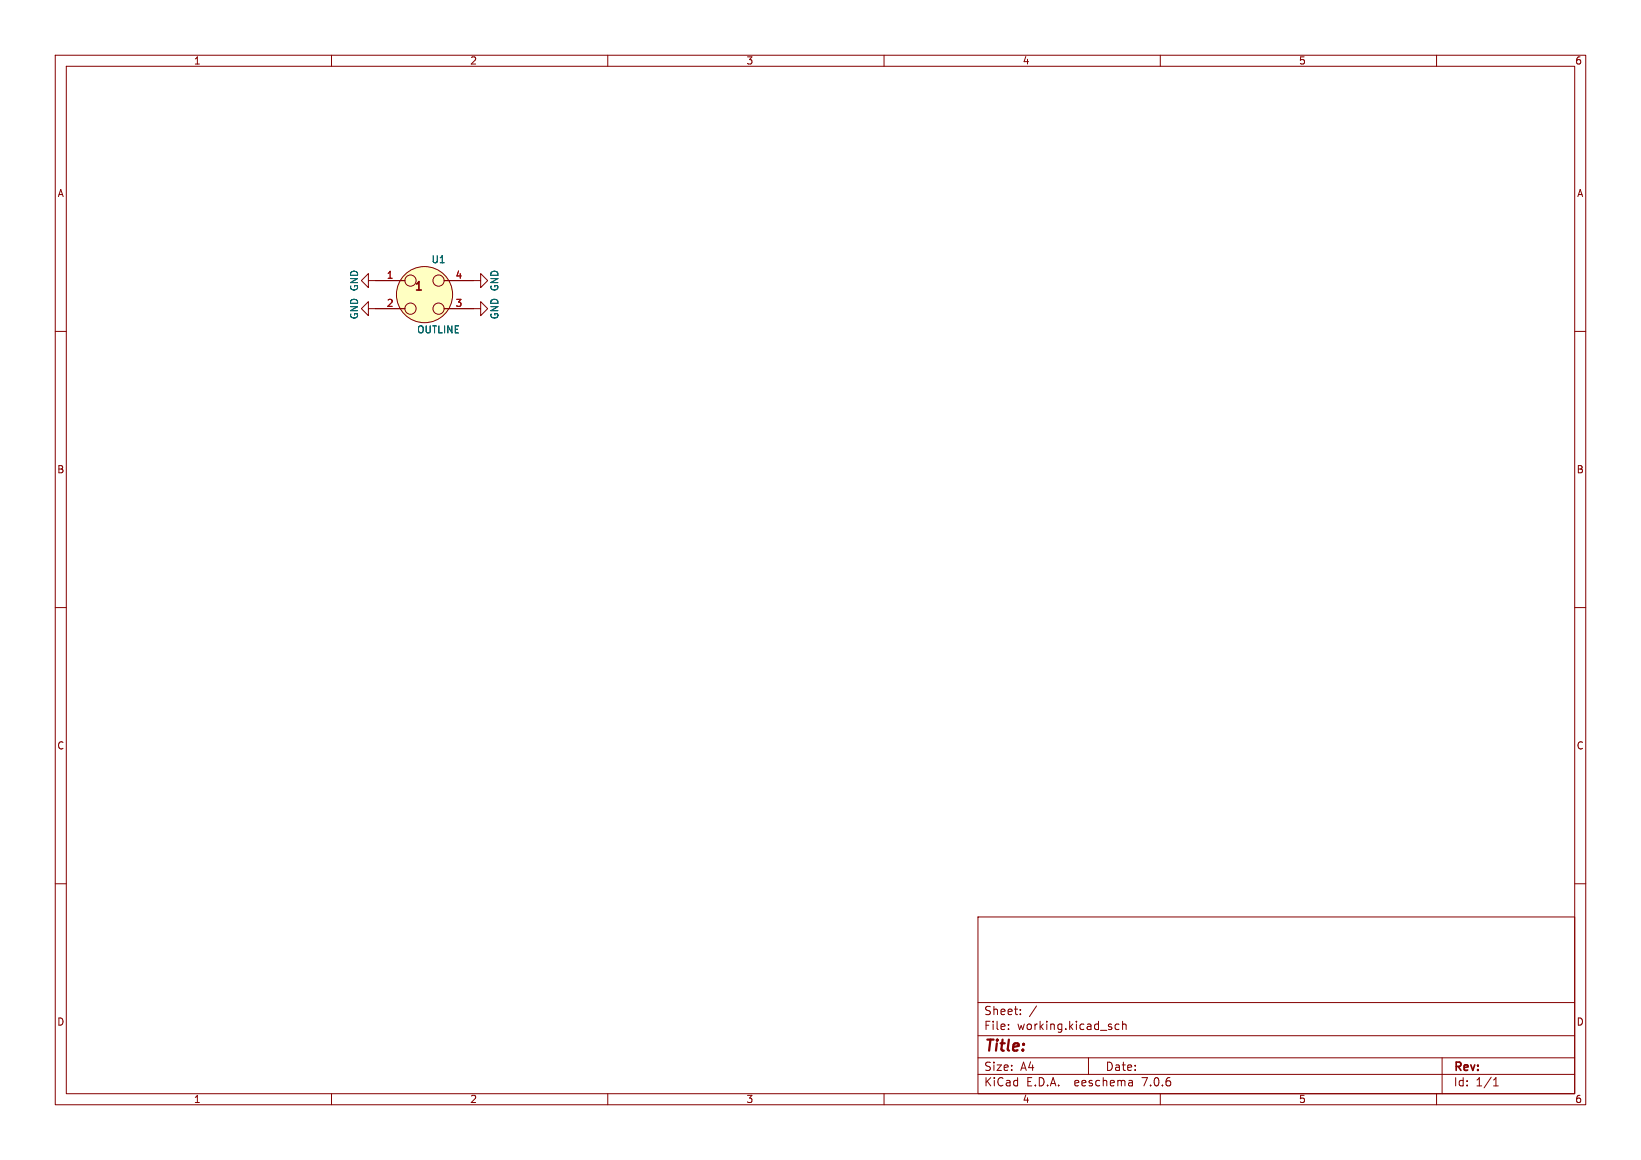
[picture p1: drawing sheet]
<svg xmlns="http://www.w3.org/2000/svg" width="297mm" height="210mm" viewBox="0 0 297 210" stroke-linecap="round" stroke-linejoin="round" font-family="sans-serif">
<g fill="none" stroke="#840000" stroke-width=".18">
<path d="M10 10h277v190h-277zM12 12h273v186h-273zM60 10v2M110 10v2M160 10v2M210 10v2M260 10v2M10 60h2M66.7 50.8v-1.3l-1.3 1.3 1.3 1.3v-1.3h6.6M66.7 55.9v-1.3l-1.3 1.3 1.3 1.3v-1.3h6.6M80.4 50.8h6.6v-1.3l1.3 1.3-1.3 1.3v-1.3M80.4 55.9h6.6v-1.3l1.3 1.3-1.3 1.3v-1.3"/>
<path d="M285 60h2M10 110h2M285 110h2M10 160h2M285 160h2M177 166h108v32h-108zM60 198v2M110 198v2M160 198v2M177 194.5h108M177 191.5h108M177 187.5h108"/>
<path d="M177 181.5h108M182.5 186.3v.1M182.5 185.5v.1M184.7 183.6v.1M184.7 182.8v.1M187.6 182.1l-1.3 2M197 191.5v3M202.5 185.5l-.4-.1-.3 .3v.4l.2 .2h.5M203.2 185.5l.2-.1 .3 .1 .1 .9M203.2 184.9v1.5M204.9 195.7l.1 .9M205 196.5l-.2 .1"/>
<path d="M205 196h-.2M210 198v2M260 198v2M261 191.5v6.5M270.3 196.6h.9M270.3 195.5l.4-.4v1.5"/>
<circle cx="74.3" cy="50.8" r="1.02"/>
<circle cx="74.3" cy="55.9" r="1.02"/>
<circle cx="76.8" cy="53.3" r="5.1"/>
<circle cx="79.4" cy="55.9" r="1.02"/>
<circle cx="79.4" cy="50.8" r="1.02"/>
</g>
<circle cx="76.8" cy="53.3" r="5.1" fill="#ffffc2" stroke="#ffffc2" stroke-width=".18"/>
<text font-size="2.8" fill="#840000" x="178" y="190.9">Title:</text>
<g font-size="2.1" fill="#840000">
<text x="74.8" y="53">1</text>
<text x="178" y="184">Sheet:</text>
<text x="178" y="186.7">File:</text>
<text x="184.1" y="186.7">working.kicad_sch</text>
<text x="178" y="196.9">KiCad</text>
<text x="178" y="194.1">Size:</text>
<text x="184.7" y="194.1">A4</text>
<text x="185.7" y="196.9">E.D.A.</text>
<text x="194.6" y="196.9">eeschema</text>
<text x="200" y="194.1">Date:</text>
<text x="207" y="196.9">7.0.6</text>
<text x="263" y="194.3">Rev:</text>
<text x="263" y="196.9">Id:</text>
<text x="267.1" y="196.9">1/1</text>
</g>
<g font-size="1.8" fill="#840000">
<text x="35" y="11.9">1</text>
<text x="85" y="11.9">2</text>
<text x="135" y="11.9">3</text>
<text x="185" y="11.9">4</text>
<text x="235" y="11.9">5</text>
<text x="285" y="11.9">6</text>
<text x="10.3" y="35.9">A</text>
<text x="285.3" y="35.9">A</text>
<text x="10.3" y="85.9">B</text>
<text x="285.3" y="85.9">B</text>
<text x="10.3" y="135.9">C</text>
<text x="285.3" y="135.9">C</text>
<text x="10.3" y="185.9">D</text>
<text x="285.3" y="185.9">D</text>
<text x="35" y="199.9">1</text>
<text x="85" y="199.9">2</text>
<text x="135" y="199.9">3</text>
<text x="185" y="199.9">4</text>
<text x="235" y="199.9">5</text>
<text x="285" y="199.9">6</text>
</g>
<g font-size="1.8" fill="#006464">
<text x="78" y="47.9">U1</text>
<text x="65" y="57.9" transform="rotate(-90 65 57.9)">GND GND</text>
<text x="90.4" y="57.9" transform="rotate(-90 90.4 57.9)">GND GND</text>
<text x="75.4" y="60.6">OUTLINE</text>
</g>
<g font-size="1.8" fill="#a90000">
<text x="69.9" y="50.5">1</text>
<text x="82.4" y="50.5">4</text>
<text x="69.9" y="55.6">2</text>
<text x="82.4" y="55.6">3</text>
</g>
</svg>
